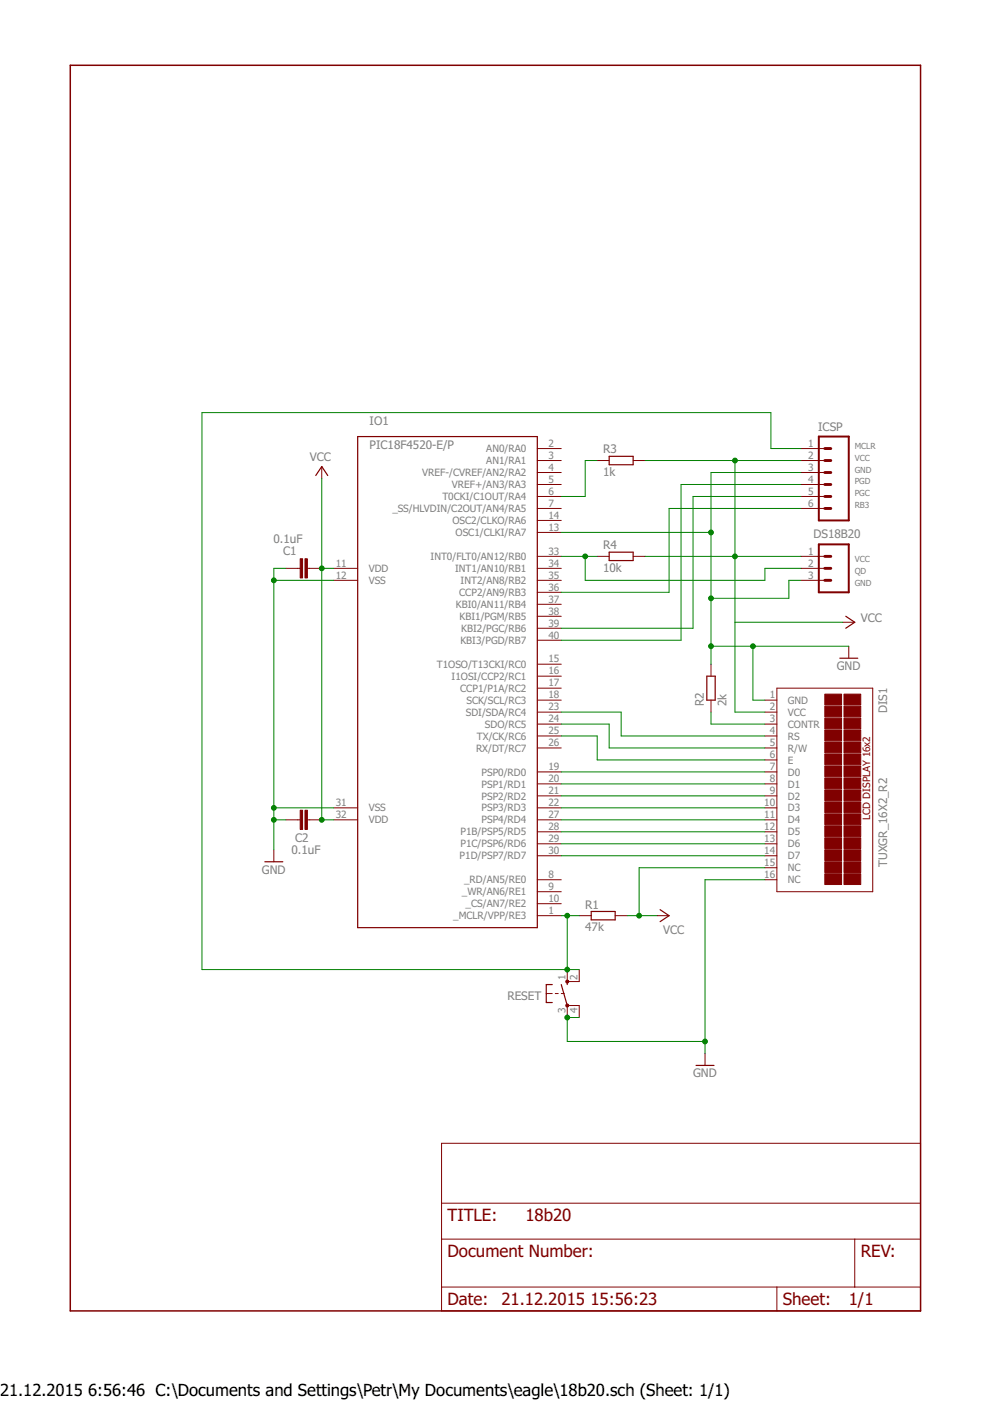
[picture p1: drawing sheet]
<svg xmlns="http://www.w3.org/2000/svg" width="210mm" height="297mm" viewBox="0 0 210 297" stroke-linecap="round" stroke-linejoin="round" font-family="sans-serif">
<g fill="none" stroke="#800000" stroke-width=".21">
<path d="M68.2 98.9v2.6M113.9 95.1h5.1M113.9 97.6h5.1M126.6 97.6h2.6M134.2 97.6h2.6M169.8 95.1h5.1M169.8 97.6h5.1M113.9 100.2h5.1M113.9 102.7h5.1M113.9 105.3h5.1M113.9 107.8h5.1M113.9 112.9h5.1"/>
<path d="M113.9 110.3h5.1M113.9 118h5.1M126.6 118h2.6M134.2 118h2.6M169.8 100.2h5.1M169.8 102.7h5.1M169.8 105.3h5.1M169.8 107.8h5.1M169.8 118h5.1M60.6 120.5h3M65.2 120.5h3M70.8 120.5h5"/>
<path d="M70.8 123h5M113.9 120.5h5.1M113.9 123h5.1M113.9 125.6h5.1M113.9 128.1h5.1M113.9 130.7h5.1M113.9 133.2h5.1M113.9 135.7h5.1M169.8 120.5h5.1M169.8 123h5.1M178.7 131.9h2.5M180 137v2.6"/>
<path d="M113.9 145.9h5.1M113.9 148.4h5.1M113.9 151h5.1M113.9 153.5h5.1M113.9 156h5.1M113.9 158.6h5.1M113.9 140.8h5.1M113.9 143.4h5.1M150.7 140.8v2.6M150.7 148.4v2.6M162.2 148.4h2.5M162.2 151h2.5"/>
<path d="M162.2 153.5h2.5M162.2 156h2.5M162.2 158.6h2.5M164.7 145.9h20.3v43.2h-20.3zM60.6 173.8h3M65.2 173.8h3M70.8 171.3h5M70.8 173.8h5M113.9 163.7h5.1M113.9 166.2h5.1M113.9 168.7h5.1M113.9 171.3h5.1"/>
<path d="M113.9 173.8h5.1M113.9 176.4h5.1M113.9 178.9h5.1M162.2 161.1h2.5M162.2 163.7h2.5M162.2 166.2h2.5M162.2 168.7h2.5M162.2 171.3h2.5M162.2 173.8h2.5M162.2 176.4h2.5M162.2 178.9h2.5M58.1 180.2v2.5"/>
<path d="M113.9 189.1h5.1M113.9 181.4h5.1M113.9 186.5h5.1M113.9 194.1h5.1M113.9 191.6h5.1M122.8 194.1h2.5M130.4 194.1h2.6M139.3 194.1h2.6M162.2 181.4h2.5M162.2 184h2.5M162.2 186.5h2.5M115.8 210.7h1.3"/>
<path d="M117.7 210.7h.7M119 210.7h.6M120.3 205.6v2.5h2.5v-2.5M120.3 215.7v-2.5h2.5v2.5M149.5 223.4v2.5M93.6 242.4h101.6v35.5h-101.6zM93.6 255.1h101.6M93.6 262.7h101.6M93.6 272.9h101.6M164.7 272.9v5M181.2 262.7v10.2"/>
</g>
<g fill="#800000" stroke="#800000" stroke-width=".21">
<path d="M178.9 147.2h3.6v2.3h-3.6z"/>
<path d="M174.9 147.2h3.5v2.3h-3.5z"/>
<path d="M178.9 149.7h3.6v2.3h-3.6z"/>
<path d="M174.9 149.7h3.5v2.3h-3.5z"/>
<path d="M178.9 152.3h3.6v2.2h-3.6z"/>
<path d="M174.9 152.3h3.5v2.2h-3.5z"/>
<path d="M178.9 154.8h3.6v2.3h-3.6z"/>
<path d="M174.9 154.8h3.5v2.3h-3.5z"/>
<path d="M178.9 157.3h3.6v2.3h-3.6z"/>
<path d="M174.9 157.3h3.5v2.3h-3.5z"/>
<path d="M178.9 159.9h3.6v2.2h-3.6z"/>
<path d="M174.9 159.9h3.5v2.2h-3.5z"/>
<path d="M178.9 162.4h3.6v2.3h-3.6z"/>
<path d="M174.9 162.4h3.5v2.3h-3.5z"/>
<path d="M178.9 164.9h3.6v2.3h-3.6z"/>
<path d="M174.9 164.9h3.5v2.3h-3.5z"/>
<path d="M178.9 167.5h3.6v2.3h-3.6z"/>
<path d="M174.9 167.5h3.5v2.3h-3.5z"/>
<path d="M178.9 170h3.6v2.3h-3.6z"/>
<path d="M174.9 170h3.5v2.3h-3.5z"/>
<path d="M178.9 172.6h3.6v2.2h-3.6z"/>
<path d="M174.9 172.6h3.5v2.2h-3.5z"/>
<path d="M178.9 175.1h3.6v2.3h-3.6z"/>
<path d="M174.9 175.1h3.5v2.3h-3.5z"/>
<path d="M178.9 177.6h3.6v2.3h-3.6z"/>
<path d="M174.9 177.6h3.5v2.3h-3.5z"/>
<path d="M178.9 180.2h3.6v2.3h-3.6z"/>
<path d="M174.9 180.2h3.5v2.3h-3.5z"/>
<path d="M178.9 182.7h3.6v2.3h-3.6z"/>
<path d="M174.9 182.7h3.5v2.3h-3.5z"/>
<path d="M178.9 185.3h3.6v2.2h-3.6z"/>
<path d="M174.9 185.3h3.5v2.2h-3.5z"/>
<path d="M63.6 118.5h.6v4h-.6z"/>
<path d="M64.7 118.5h.5v4h-.5z"/>
<path d="M63.6 171.8h.6v4.1h-.6z"/>
<path d="M64.7 171.8h.5v4.1h-.5z"/>
</g>
<g fill="none" stroke="#800000" stroke-width=".25">
<path d="M75.8 92.6h38.1v104.1h-38.1zM129.2 96.8h5v1.7h-5zM67 100.8l1.2-1.9 1.3 1.9M129.2 117.1h5v1.8h-5zM178.1 139.6h3.8M179.3 130.7l1.9 1.2-1.9 1.3M149.9 143.4h1.7v5h-1.7zM56.2 182.7h3.8M125.3 193.3h5.1v1.7h-5.1zM140 192.9l1.9 1.2-1.9 1.3M117.1 208.7h-1.3v3.9h1.3M119 208.7l1.3 4.5"/>
<path d="M120.3 208.1v.6M147.6 225.9h3.8"/>
</g>
<path d="M173.6 92.6h6.4v17.7h-6.4zM173.6 115.4h6.4v10.2h-6.4z" fill="none" stroke="#800000" stroke-width=".42"/>
<path d="M174.9 97.6h1.2M174.9 95.1h1.2M174.9 100.2h1.2M174.9 105.3h1.2M174.9 102.7h1.2M174.9 107.8h1.2M174.9 118h1.2M174.9 123h1.2M174.9 120.5h1.2" fill="none" stroke="#800000" stroke-width=".61"/>
<g fill="#800000" stroke="#800000" stroke-width=".21">
<circle cx="120.3" cy="213.2" r=".33"/>
<circle cx="120.3" cy="208.1" r=".33"/>
</g>
<path d="M14.9 13.8h180.3v264.1h-180.3z" fill="none" stroke="#800000" stroke-width=".32"/>
<g fill="none" stroke="#008000" stroke-width=".21">
<path d="M126.6 97.6h-2.5v7.7h-5.1M136.8 97.6h33M155.8 97.6v53.4h6.4M169.8 95.1h-6.4v-7.6h-120.6v118.1h80M68.2 101.5v72.3h2.6M119 118h7.6M119 112.9h31.7M124.1 118v5h38.1v-2.5h7.6M136.8 118h33M169.8 100.2h-19.1v40.6M169.8 102.7h-25.4v33h-25.4M169.8 105.3h-22.9v27.9h-27.9"/>
<path d="M169.8 107.8h-27.9v17.8h-22.9M58.1 123h12.7M60.6 120.5h-2.5v59.7M68.2 120.5h2.6M150.7 137h29.3M155.8 131.9h22.9M159.6 137v11.4h2.6M169.8 123h-2.5v3.9h-16.6M119 151h12.7v5h30.5M119 153.5h10.2v5.1h33M119 156h7.6v5.1h35.6M150.7 151v2.5h11.5"/>
<path d="M58.1 171.3h12.7M58.1 173.8h2.5M119 163.7h43.2M119 166.2h43.2M119 168.7h43.2M119 171.3h43.2M119 173.8h43.2M119 176.4h43.2M119 178.9h43.2M119 181.4h43.2M119 194.1h3.8M120.3 194.1v11.5"/>
<path d="M133 194.1h6.3M162.2 184h-26.7v10.1M162.2 186.5h-12.7v36.9M122.8 215.7h-2.5v5.1h29.2"/>
</g>
<g fill="#008000" stroke="#008000" stroke-width=".21">
<circle cx="135.5" cy="194.1" r=".51"/>
<circle cx="68.2" cy="120.5" r=".51"/>
<circle cx="68.2" cy="173.8" r=".51"/>
<circle cx="155.8" cy="97.6" r=".51"/>
<circle cx="155.8" cy="118" r=".51"/>
<circle cx="120.3" cy="215.7" r=".51"/>
<circle cx="149.5" cy="220.8" r=".51"/>
<circle cx="159.6" cy="137" r=".51"/>
<circle cx="150.7" cy="137" r=".51"/>
<circle cx="150.7" cy="112.9" r=".51"/>
<circle cx="150.7" cy="126.9" r=".51"/>
<circle cx="58.1" cy="171.3" r=".51"/>
<circle cx="58.1" cy="173.8" r=".51"/>
<circle cx="58.1" cy="123" r=".51"/>
<circle cx="120.3" cy="194.1" r=".51"/>
<circle cx="120.3" cy="205.6" r=".51"/>
<circle cx="124.1" cy="118" r=".51"/>
</g>
<g font-size="3.6" fill="#800000">
<text x="94.9" y="258.9">TITLE:</text>
<text x="111.4" y="258.9">18b20</text>
<text x="94.9" y="266.5">Document Number:</text>
<text x="182.5" y="266.5">REV:</text>
<text x="94.9" y="276.7">Date:</text>
<text x="106.3" y="276.7">21.12.2015</text>
<text x="125.2" y="276.7">15:56:23</text>
<text x="166" y="276.7">Sheet:</text>
<text x="180" y="276.7">1/1</text>
</g>
<g font-size="3.5">
<text x="0" y="296">21.12.2015</text>
<text x="18.7" y="296">6:56:46 C:\Documents and Settings\Petr\My Documents\eagle\18b20.sch (Sheet: 1/1)</text>
</g>
<g font-size="2.5" fill="#808080">
<text x="78.4" y="95.1">PIC18F4520-E/P</text>
<text x="78.4" y="90">IO1</text>
<text x="173.5" y="91.3">ICSP</text>
<text x="65.7" y="97.6">VCC</text>
<text x="127.9" y="100.9">1k</text>
<text x="127.9" y="96.1">R3</text>
<text x="58" y="115">0.1uF</text>
<text x="60" y="117.6">C1</text>
<text x="127.9" y="116.5">R4</text>
<text x="172.5" y="114.1">DS18B20</text>
<text x="127.9" y="121.3">10k</text>
<text x="182.5" y="131.9">VCC</text>
<text x="177.4" y="142.1">GND</text>
<text x="149.3" y="149.7" transform="rotate(-90 149.3 149.7)">R2</text>
<text x="154" y="149.7" transform="rotate(-90 154 149.7)">2k</text>
<text x="188.1" y="151.3" transform="rotate(-90 188.1 151.3)">DIS1</text>
<text x="62.6" y="178.5">C2</text>
<text x="55.5" y="185.3">GND</text>
<text x="61.8" y="181.1">0.1uF</text>
<text x="188.1" y="183.8" transform="rotate(-90 188.1 183.8)">TUXGR_16X2_R2</text>
<text x="124.1" y="197.4">47k</text>
<text x="124.1" y="192.6">R1</text>
<text x="140.6" y="198">VCC</text>
<text x="107.6" y="211.9">RESET</text>
<text x="146.9" y="228.4">GND</text>
</g>
<g font-size="2.1" fill="#808080">
<text x="103.1" y="95.9">AN0/RA0</text>
<text x="116.3" y="94.7">2</text>
<text x="171.4" y="94.7">1</text>
<text x="89.5" y="100.9">VREF-/CVREF/AN2/RA2</text>
<text x="103.1" y="98.4">AN1/RA1</text>
<text x="116.3" y="97.3">3</text>
<text x="116.3" y="99.8">4</text>
<text x="171.4" y="97.3">2</text>
<text x="171.4" y="99.8">3</text>
<text x="93.8" y="106">T0CKI/C1OUT/RA4</text>
<text x="95.8" y="103.5">VREF+/AN3/RA3</text>
<text x="116.3" y="102.4">5</text>
<text x="116.3" y="104.9">6</text>
<text x="116.3" y="107.4">7</text>
<text x="171.4" y="102.4">4</text>
<text x="171.4" y="104.9">5</text>
<text x="171.4" y="107.4">6</text>
<text x="83.2" y="108.6">_SS/HLVDIN/C2OUT/AN4/RA5</text>
<text x="95.9" y="111.1">OSC2/CLKO/RA6</text>
<text x="96.6" y="113.6">OSC1/CLKI/RA7</text>
<text x="116.3" y="112.5">13</text>
<text x="116.3" y="110">14</text>
<text x="91.3" y="118.7">INT0/FLT0/AN12/RB0</text>
<text x="116.3" y="117.6">33</text>
<text x="171.4" y="117.6">1</text>
<text x="71.2" y="120.1">11</text>
<text x="71.2" y="122.7">12</text>
<text x="78.2" y="121.3">VDD</text>
<text x="78.2" y="123.8">VSS</text>
<text x="96.5" y="121.3">INT1/AN10/RB1</text>
<text x="97.7" y="123.8">INT2/AN8/RB2</text>
<text x="116.3" y="120.1">34</text>
<text x="116.3" y="122.7">35</text>
<text x="116.3" y="125.2">36</text>
<text x="171.4" y="120.1">2</text>
<text x="171.4" y="122.7">3</text>
<text x="96.6" y="128.9">KBI0/AN11/RB4</text>
<text x="97.4" y="126.3">CCP2/AN9/RB3</text>
<text x="97.4" y="131.4">KBI1/PGM/RB5</text>
<text x="116.3" y="127.8">37</text>
<text x="116.3" y="130.3">38</text>
<text x="97.6" y="136.5">KBI3/PGD/RB7</text>
<text x="97.8" y="134">KBI2/PGC/RB6</text>
<text x="116.3" y="132.8">39</text>
<text x="116.3" y="135.4">40</text>
<text x="92.6" y="141.6">T1OSO/T13CKI/RC0</text>
<text x="116.3" y="140.5">15</text>
<text x="116.3" y="143">16</text>
<text x="95.8" y="144.1">I1OSI/CCP2/RC1</text>
<text x="97.6" y="146.7">CCP1/P1A/RC2</text>
<text x="98.9" y="149.2">SCK/SCL/RC3</text>
<text x="116.3" y="145.5">17</text>
<text x="116.3" y="148.1">18</text>
<text x="163.2" y="148.1">1</text>
<text x="167.1" y="149.2">GND</text>
<text x="98.8" y="151.7">SDI/SDA/RC4</text>
<text x="102.8" y="154.3">SDO/RC5</text>
<text x="116.3" y="150.6">23</text>
<text x="116.3" y="153.2">24</text>
<text x="116.3" y="155.7">25</text>
<text x="163.2" y="150.6">2</text>
<text x="163.2" y="153.2">3</text>
<text x="163.2" y="155.7">4</text>
<text x="167.1" y="151.7">VCC</text>
<text x="167.1" y="154.3">CONTR</text>
<text x="100.9" y="159.4">RX/DT/RC7</text>
<text x="101.1" y="156.8">TX/CK/RC6</text>
<text x="116.3" y="158.2">26</text>
<text x="163.2" y="158.2">5</text>
<text x="163.2" y="160.8">6</text>
<text x="167.1" y="156.8">RS</text>
<text x="167.1" y="159.4">R/W</text>
<text x="167.1" y="161.9">E</text>
<text x="102.1" y="164.4">PSP0/RD0</text>
<text x="102.1" y="167">PSP1/RD1</text>
<text x="116.3" y="163.3">19</text>
<text x="116.3" y="165.9">20</text>
<text x="163.2" y="163.3">7</text>
<text x="163.2" y="165.9">8</text>
<text x="167.1" y="164.4">D0</text>
<text x="167.1" y="167">D1</text>
<text x="71.2" y="170.9">31</text>
<text x="71.2" y="173.5">32</text>
<text x="78.2" y="172.1">VSS</text>
<text x="102.1" y="169.5">PSP2/RD2</text>
<text x="102.1" y="172.1">PSP3/RD3</text>
<text x="116.3" y="168.4">21</text>
<text x="116.3" y="170.9">22</text>
<text x="116.3" y="173.5">27</text>
<text x="162" y="170.9">10</text>
<text x="162" y="173.5">11</text>
<text x="163.2" y="168.4">9</text>
<text x="167.1" y="169.5">D2</text>
<text x="167.1" y="172.1">D3</text>
<text x="78.2" y="174.6">VDD</text>
<text x="97.6" y="179.7">P1C/PSP6/RD6</text>
<text x="97.6" y="177.1">P1B/PSP5/RD5</text>
<text x="102.1" y="174.6">PSP4/RD4</text>
<text x="116.3" y="176">28</text>
<text x="116.3" y="178.6">29</text>
<text x="162" y="176">12</text>
<text x="162" y="178.6">13</text>
<text x="167.1" y="174.6">D4</text>
<text x="167.1" y="177.1">D5</text>
<text x="167.1" y="179.7">D6</text>
<text x="97.5" y="182.2">P1D/PSP7/RD7</text>
<text x="116.3" y="181.1">30</text>
<text x="162" y="181.1">14</text>
<text x="162" y="183.6">15</text>
<text x="167.1" y="182.2">D7</text>
<text x="167.1" y="184.7">NC</text>
<text x="97.9" y="189.8">_WR/AN6/RE1</text>
<text x="98.4" y="187.3">_RD/AN5/RE0</text>
<text x="116.3" y="186.2">8</text>
<text x="116.3" y="188.7">9</text>
<text x="116.3" y="191.2">10</text>
<text x="162" y="186.2">16</text>
<text x="167.1" y="187.3">NC</text>
<text x="96.1" y="194.9">_MCLR/VPP/RE3</text>
<text x="98.7" y="192.4">_CS/AN7/RE2</text>
<text x="116.3" y="193.8">1</text>
<text x="119.9" y="207.8" transform="rotate(-90 119.9 207.8)">1</text>
<text x="122.5" y="207.8" transform="rotate(-90 122.5 207.8)">2</text>
<text x="119.9" y="214.7" transform="rotate(-90 119.9 214.7)">3</text>
<text x="122.5" y="214.7" transform="rotate(-90 122.5 214.7)">4</text>
</g>
<text font-size="2.1" fill="#800000" x="184.5" y="173.8" transform="rotate(-90 184.5 173.8)">LCD DISPLAY 16x2</text>
<g font-size="1.8" fill="#808080">
<text x="181.2" y="95.1">MCLR</text>
<text x="181.2" y="97.6">VCC</text>
<text x="181.2" y="100.2">GND</text>
<text x="181.2" y="102.7">PGD</text>
<text x="181.2" y="105.3">PGC</text>
<text x="181.2" y="107.8">RB3</text>
<text x="181.2" y="119.2">VCC</text>
<text x="181.2" y="124.3">GND</text>
<text x="181.2" y="121.8">QD</text>
</g>
</svg>
